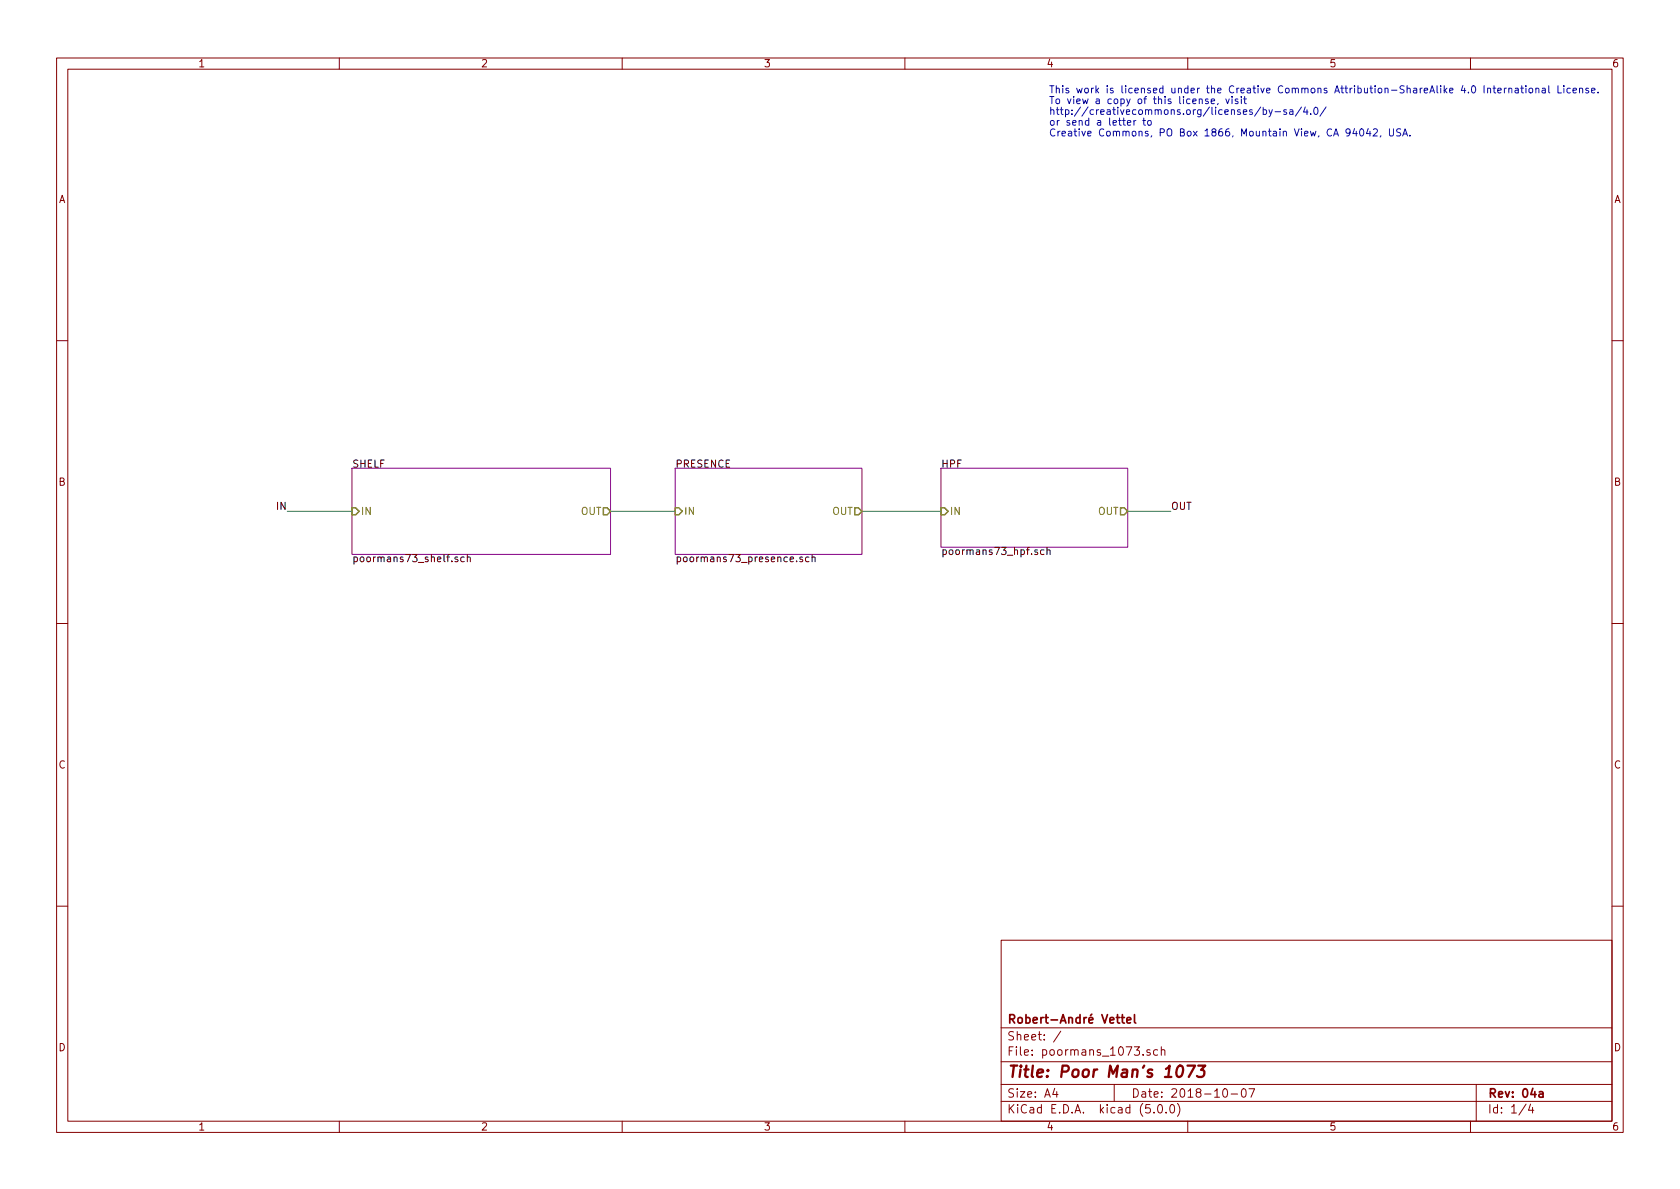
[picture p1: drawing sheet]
EESchema Schematic File Version 4
EELAYER 26 0
EELAYER END
$Descr A4 11693 8268
encoding utf-8
Sheet 1 4
Title "Poor Man's 1073"
Date "2018-10-07"
Rev "04a"
Comp "Robert-André Vettel"
Comment1 ""
Comment2 ""
Comment3 ""
Comment4 ""
$EndDescr
Text Notes 7300 950  0    50   ~ 0
This work is licensed under the Creative Commons Attribution-ShareAlike 4.0 International License.\nTo view a copy of this license, visit\nhttp://creativecommons.org/licenses/by-sa/4.0/\nor send a letter to\nCreative Commons, PO Box 1866, Mountain View, CA 94042, USA.
$Sheet
S 2450 3250 1800 600 
U 5BC87D71
F0 "SHELF" 50
F1 "poormans73_shelf.sch" 50
F2 "IN" I L 2450 3550 50 
F3 "OUT" O R 4250 3550 50 
$EndSheet
$Sheet
S 4700 3250 1300 600 
U 5BD651BC
F0 "PRESENCE" 50
F1 "poormans73_presence.sch" 50
F2 "IN" I L 4700 3550 50 
F3 "OUT" O R 6000 3550 50 
$EndSheet
$Sheet
S 6550 3250 1300 550 
U 5BD673F0
F0 "HPF" 50
F1 "poormans73_hpf.sch" 50
F2 "OUT" O R 7850 3550 50 
F3 "IN" I L 6550 3550 50 
$EndSheet
Wire Wire Line
	4250 3550 4700 3550
Wire Wire Line
	6000 3550 6550 3550
Text Label 2000 3550 2    50   ~ 0
IN
Text Label 8150 3550 0    50   ~ 0
OUT
Wire Wire Line
	7850 3550 8150 3550
Wire Wire Line
	2000 3550 2450 3550
$EndSCHEMATC
